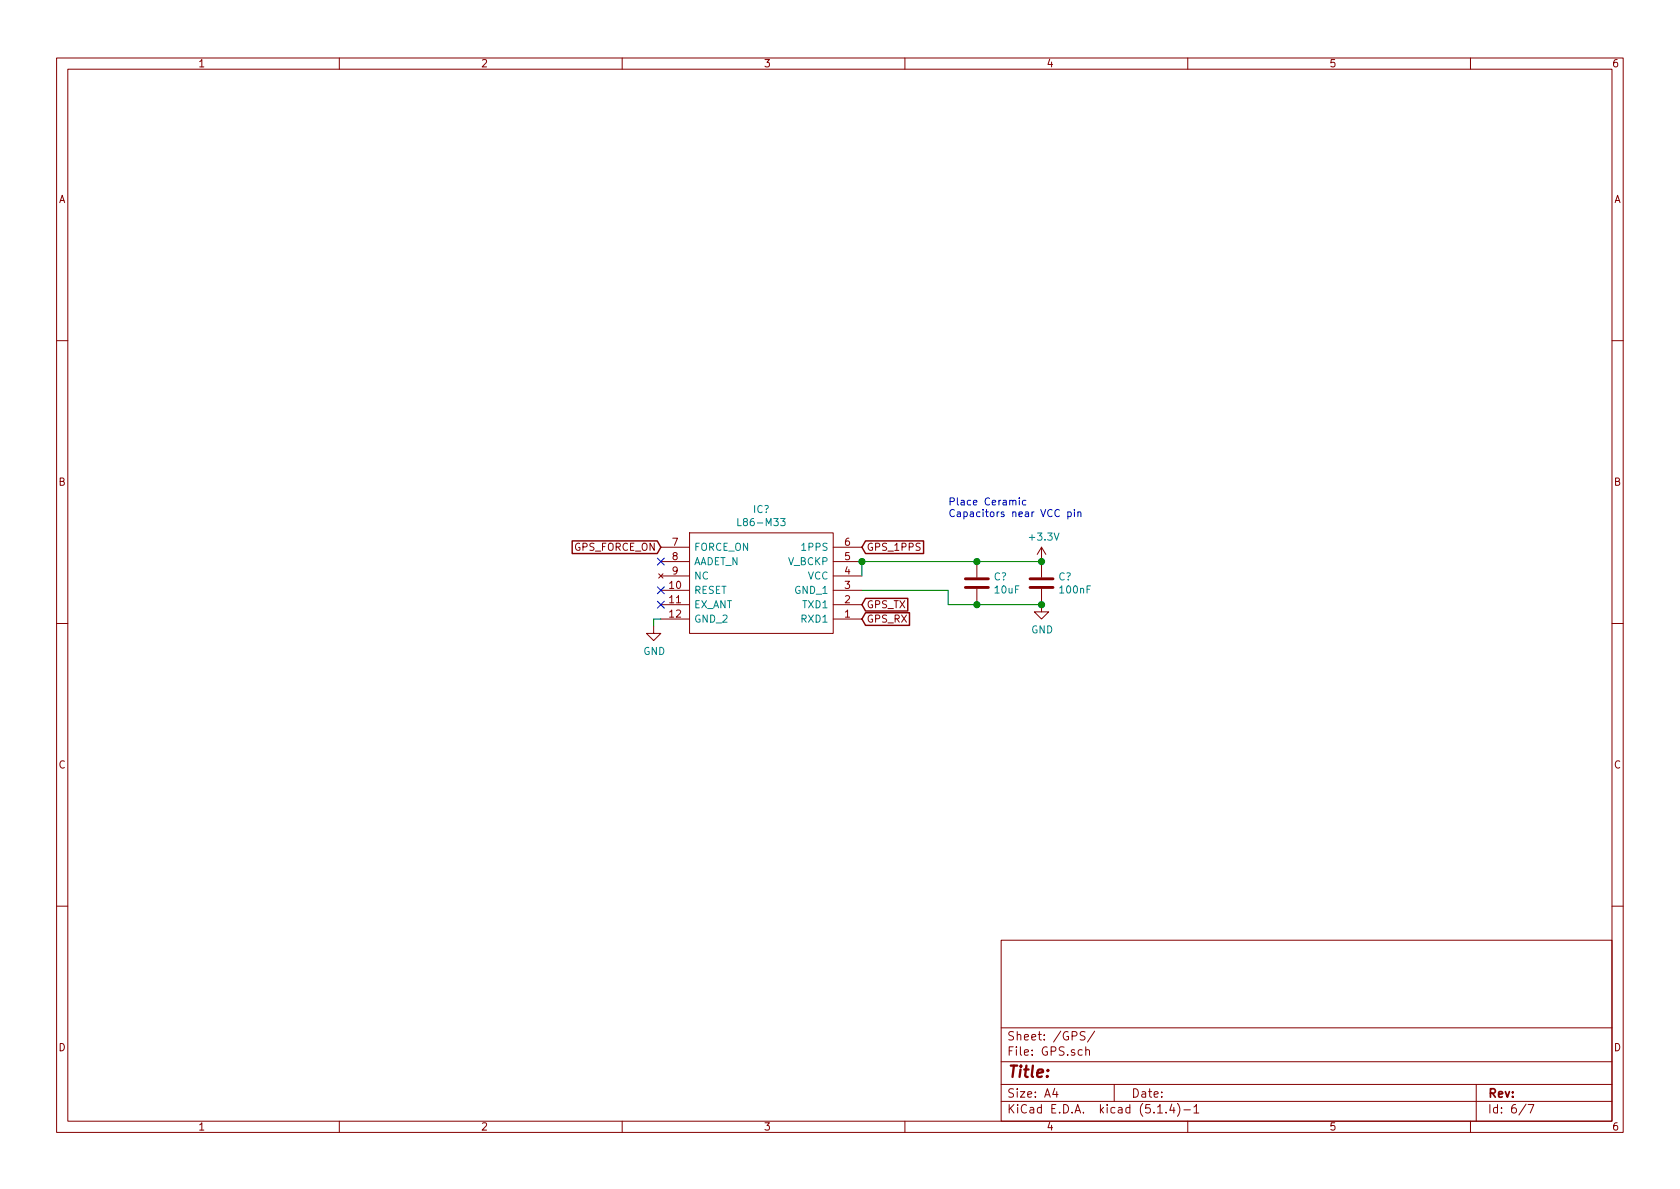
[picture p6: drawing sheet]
<svg xmlns="http://www.w3.org/2000/svg" width="297mm" height="210mm" viewBox="0 0 297 210" stroke-linecap="round" stroke-linejoin="round" font-family="sans-serif">
<g fill="none" stroke="#840000" stroke-width=".18">
<path d="M10 10.3h277v189.9h-277zM12 12.2h273v186.1h-273zM60 10.3v1.9M110 10.3v1.9M160 10.3v1.9M210 10.3v1.9M260 10.3v1.9M10 60.2h2M285 60.2h2M116.8 99.3h5.1M116.8 96.8h5.1M121.9 94.2h25.4v17.8h-25.4z"/>
<path d="M147.3 99.3h5.1M147.3 96.8h5.1M172.7 99.3v2.8M184.1 96.8l-.7 1.2M184.1 96.8v5.3M184.1 96.8l.8 1.2M10 110.3h2M115.6 110.7v1.3h1.2l-1.2 1.3-1.3-1.3h1.3M116.5 101.5l.7 .7M116.8 109.5h5.1M116.8 106.9h5.1M116.8 104.4h5.1"/>
<path d="M116.8 101.8h5.1M117.2 101.5l-.7 .7M147.3 109.5h5.1M147.3 106.9h5.1M147.3 104.4h5.1M147.3 101.8h5.1M172.7 104.1v2.8M184.1 104.1v4.1h1.3l-1.3 1.3-1.2-1.3h1.2M285 110.3h2M10 160.2h2M177 166.3h108v32h-108zM285 160.2h2"/>
<path d="M60 198.3v1.9M110 198.3v1.9M160 198.3v1.9M177 194.8h108M177 191.8h108M177 187.8h108M177 181.8h108M186.5 192.5l-.4 1h1M186.8 193v1M191.8 182.5l-.5-.1-.3 .3 .1 .3 .7 .4v.4l-.2 .1-.6-.1M192 185.7a.37 .37 0 0 1 .6 .1v.8M192 185.1v1.5"/>
<path d="M193.5 182.3l-1.2 2M197 191.8v3M204.7 196.8h.8M206.2 196.7v.1M207.2 195.2l-.4 1.1h.9M207.5 195.8v1M208.2 195.1a1.71 1.71 0 0 1 0 2.3M209.3 196.3h1.2M210 198.3v1.9M211.1 195.8l.4-.5v1.5M211.1 196.8h.9M260 198.3v1.9"/>
<path d="M261 191.8v6.5M269.8 195.2l-1.2 2M270.2 195.3h1l-.6 1.5"/>
</g>
<path d="M130.5 91.7v1.3h.6M138 91.7h.8l-.4 .5 .4 .1v.5l-.2 .2-.6-.2" fill="none" stroke="#008484" stroke-width=".18"/>
<path d="M170.7 103.9h4.1M170.7 102.4h4.1M182.1 103.9h4.1M182.1 102.4h4.1" fill="none" stroke="#840000" stroke-width=".51"/>
<path d="M184.1 99.3h-31.7v2.5M116.8 109.5h-1.2v1.2M152.4 104.4h15.2v2.5h16.5" fill="none" stroke="#008400" stroke-width=".18"/>
<path d="M101.2 95.7h15l.6 1.1-.6 1.1h-15zM153 95.7h10.3v2.2h-10.3l-.6-1.1zM153 105.8h7.5v2.2h-7.5l-.6-1.1zM153 108.4h7.8v2.2h-7.8l-.6-1.1z" fill="none" stroke="#840000" stroke-width=".25"/>
<path d="M180.2 88v.2M180.2 88.5v.8M181.4 88.5h-.4l-.2 .2 .1 .5h.5M188.8 90.6l.4-.1 .2 .2-.1 .6h-.5M188.8 90.5v1.3M190 90.1v.1M190 90.5v.9M190.6 90.6l.2-.1 .3 .1v.8M190.6 90.5v.9" fill="none" stroke="#0000c2" stroke-width=".18"/>
<g fill="#008400" stroke="#008400" stroke-width=".25">
<circle cx="152.4" cy="99.3" r=".51"/>
<circle cx="172.7" cy="99.3" r=".51"/>
<circle cx="184.2" cy="99.3" r=".51"/>
<circle cx="172.7" cy="106.9" r=".51"/>
<circle cx="184.2" cy="106.9" r=".51"/>
</g>
<path d="M116.2 98.7l1.2 1.2M117.4 98.7l-1.2 1.2M116.2 106.3l1.2 1.2M116.2 103.8l1.2 1.2M117.4 106.3l-1.2 1.2M117.4 103.8l-1.2 1.2" fill="none" stroke="#000084" stroke-width=".18"/>
<text font-size="2.8" fill="#840000" x="178" y="190.5">Title:</text>
<g font-size="2.1" fill="#840000">
<text x="178" y="184">Sheet: /GPS/</text>
<text x="178" y="186.7">File: GPS.sch</text>
<text x="178" y="196.9">KiCad E.D.A. kicad (5.1.4)-1</text>
<text x="178" y="194.1">Size: A4</text>
<text x="200" y="194.1">Date:</text>
<text x="263" y="194.1">Rev:</text>
<text x="263" y="196.9">Id: 6/7</text>
</g>
<g font-size="1.8" fill="#840000">
<text x="35" y="11.9">1</text>
<text x="85" y="11.9">2</text>
<text x="135" y="11.9">3</text>
<text x="185" y="11.9">4</text>
<text x="235" y="11.9">5</text>
<text x="285" y="11.9">6</text>
<text x="10.4" y="35.9">A</text>
<text x="285.4" y="35.9">A</text>
<text x="10.4" y="85.9">B</text>
<text x="285.4" y="85.9">B</text>
<text x="101.5" y="97.4">GPS_FORCE_ON</text>
<text x="118.9" y="96.5">7</text>
<text x="118.9" y="99.1">8</text>
<text x="118.9" y="101.6">9</text>
<text x="149.4" y="101.6">4</text>
<text x="149.4" y="99.1">5</text>
<text x="149.4" y="96.5">6</text>
<text x="153.2" y="97.4">GPS_1PPS</text>
<text x="118.4" y="104.1">10</text>
<text x="118.4" y="106.7">11</text>
<text x="149.4" y="106.7">2</text>
<text x="149.4" y="104.1">3</text>
<text x="153.2" y="107.6">GPS_TX</text>
<text x="118.4" y="109.2">12</text>
<text x="149.4" y="109.2">1</text>
<text x="153.2" y="110.1">GPS_RX</text>
<text x="10.4" y="135.9">C</text>
<text x="285.4" y="135.9">C</text>
<text x="10.4" y="185.9">D</text>
<text x="285.4" y="185.9">D</text>
<text x="35" y="199.9">1</text>
<text x="85" y="199.9">2</text>
<text x="135" y="199.9">3</text>
<text x="185" y="199.9">4</text>
<text x="235" y="199.9">5</text>
<text x="285" y="199.9">6</text>
</g>
<g font-size="1.8" fill="#0000c2">
<text x="167.6" y="89.4">Place Ceramic</text>
<text x="167.6" y="91.4">Capacitors near VCC pin</text>
</g>
<g font-size="1.8" fill="#008484">
<text x="131.1" y="93">L86-M33</text>
<text x="133.2" y="90.7">IC?</text>
<text x="182.2" y="95.6">+3.3V</text>
<text x="122.7" y="97.4">FORCE_ON</text>
<text x="122.7" y="99.9">AADET_N</text>
<text x="139.4" y="99.9">V_BCKP</text>
<text x="142" y="97.4">1PPS</text>
<text x="122.7" y="102.5">NC</text>
<text x="122.7" y="105">RESET</text>
<text x="122.7" y="107.6">EX_ANT</text>
<text x="140.7" y="105">GND_1</text>
<text x="142" y="107.6">TXD1</text>
<text x="142.8" y="102.5">VCC</text>
<text x="175.7" y="102.6">C?</text>
<text x="176" y="104.9">10uF</text>
<text x="187.1" y="102.6">C?</text>
<text x="187.5" y="104.9">100nF</text>
<text x="122.7" y="110.1">GND_2</text>
<text x="141.8" y="110.1">RXD1</text>
<text x="182.3" y="112">GND</text>
<text x="113.7" y="115.8">GND</text>
</g>
</svg>
